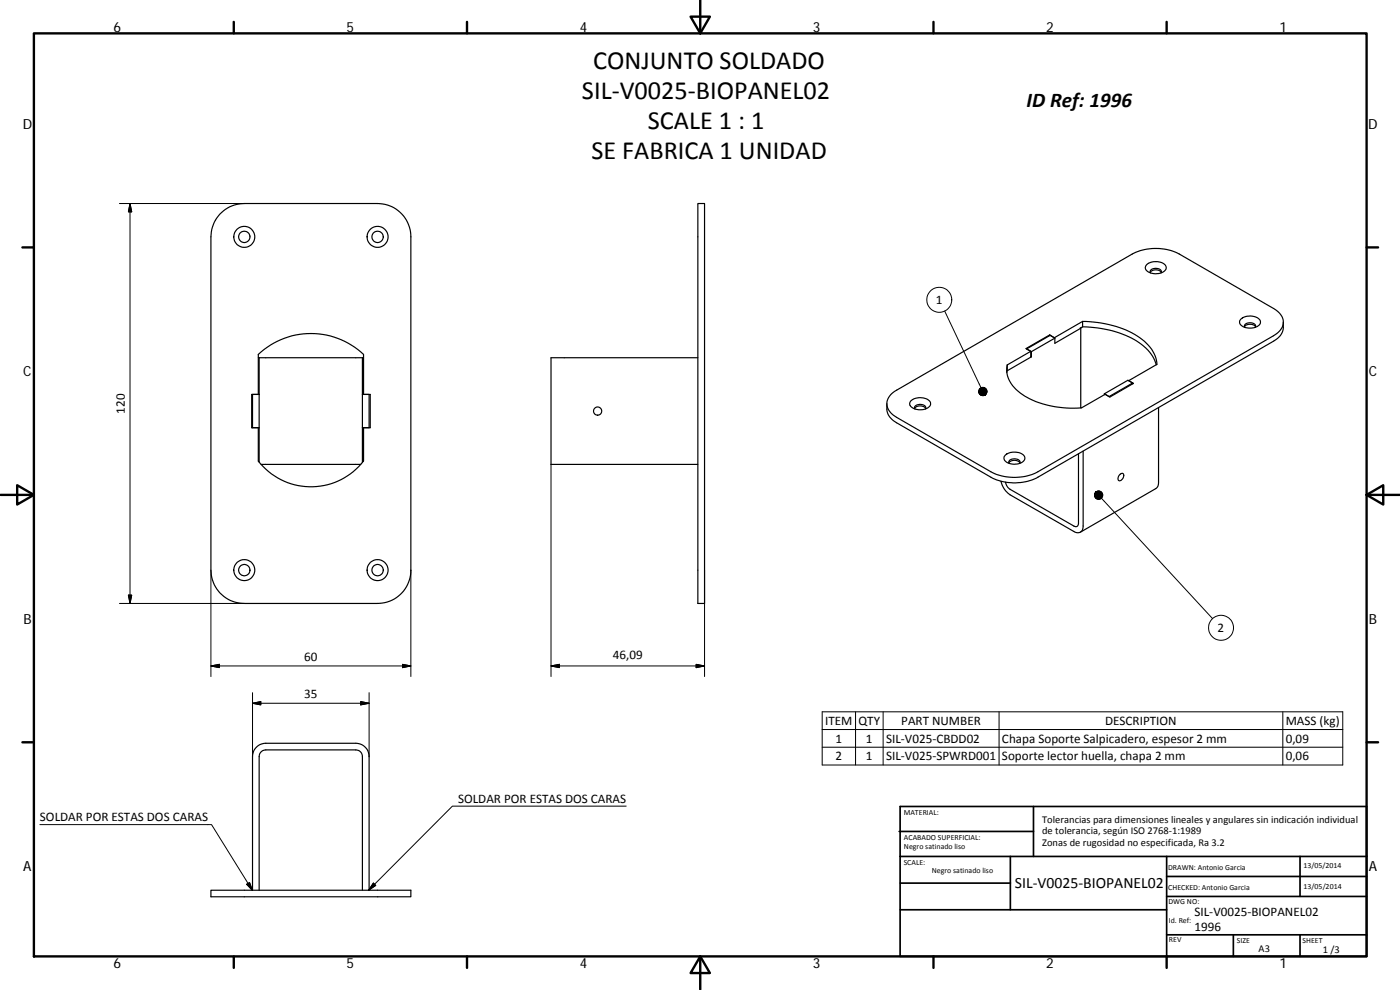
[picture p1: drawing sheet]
<svg xmlns="http://www.w3.org/2000/svg" width="420mm" height="297mm" viewBox="0 0 420 297" stroke-linecap="round" stroke-linejoin="round" font-family="sans-serif">
<g fill="none" stroke="#000" stroke-width=".36">
<path d="M66 64.3a9.9 9.9 0 0 1 7.3-3.2h40a10 10 0 0 1 10 10v100a10 10 0 0 1-10 10h-40a10.1 10.1 0 0 1-10-10v-100a10.4 10.4 0 0 1 2.7-6.8zM209.4 61.1h2v120h-2zM344.1 79.4a4.4 4.4 0 0 1 5.8 .4 1.75 1.75 0 0 1-1.9 2.2 3.4 3.4 0 0 1-4.3-1.6zM324.2 98.4l.1 .1M324.3 98.5l-7.7 4.5v-1.5M324.3 98.5v23.9M324.9 96.4a28.6 28.6 0 0 1 19.1 6.6 9.6 9.6 0 0 1 3.2 6.3l-8.5 4.9 1.5 .8-7.1 4.1-1.4-.8-7.1 4.1a27.4 27.4 0 0 1-19.1-5 8.1 8.1 0 0 1-3.2-7.9M324.9 96.4v1.7M324.9 98.1l-.6 .3M324.9 96.4l-8.5 4.9M324.9 98.1a28.8 28.8 0 0 1 19 6.4 10.6 10.6 0 0 1 3.1 5M345.2 81.7a2.16 2.16 0 0 1 3.3 0"/>
<path d="M345.3 81.9a1.09 1.09 0 0 1 .3-1.1 1.09 1.09 0 0 1 1.1-.3 1.23 1.23 0 0 1 1.7 1.4M372.4 95.8a4.1 4.1 0 0 1 5.9 .5 2.36 2.36 0 0 1-2.8 2.1 2.92 2.92 0 0 1-3.5-1.7zM373.5 98a2.25 2.25 0 0 1 3.3 0M373.6 98.2a1.1 1.1 0 0 1 1.4-1.4 1.25 1.25 0 0 1 1.7 1.4M385.1 96.6v1.7a4.9 4.9 0 0 1-2.9 4.1l-70.7 40.8a15.4 15.4 0 0 1-14.1 0l-28.3-16.3a5.1 5.1 0 0 1-2.9-4.1v-1.7M75.8 118.3v10M77.5 118.3v-12a23 23 0 0 1 31.6 0v12h2v10h-2.3M77.5 107.3h.3M77.8 107.3v31.4M77.8 107.3h31M77.8 118.3h-2.3v10h2.3M108.8 107.3v31.4"/>
<path d="M108.8 107.3h.3M108.8 118.3h2v10M209.4 107.3h-44v32h44M267.3 118.4l1.8-1.3 70.7-40.9a15.7 15.7 0 0 1 14.1 0l28.3 16.4a4.3 4.3 0 0 1 2.6 5.5l-1.2 1.6-1.4 1-70.7 40.8a15.6 15.6 0 0 1-14.1 0l-28.3-16.3a4.3 4.3 0 0 1-2.4-6zM302.2 111.4v.4M302.3 109.5v1.5M309.3 105.4v1.6l.2 .1M309.3 105.4l-7 4.1M309.5 105.5v1.6M309.5 107.1l-7.3 4.2M315 100.5l1.6 1M315 100.5v.2"/>
<path d="M315 100.5l-7.1 4.1 1.4 .8M315.2 100.6l-7.1 4.1 1.4 .8M316.6 101.5l-7.1 4M331.4 118.2v.2M331.4 118.2l7.1-4.1 1.4 .8-7.1 4.1zM339.9 114.9v.3M78.4 139.3h29.9M109.1 128.3v10a20 20 0 0 1-31.6 0v-10M273.4 120.2a4.3 4.3 0 0 1 5.8 .4 1.61 1.61 0 0 1-1.5 2.1 3.8 3.8 0 0 1-4.7-1.3v-.5zM274.5 122.6a2.18 2.18 0 0 1 3.3 0M274.6 122.7a1.11 1.11 0 0 1 1.4-1.4 1.37 1.37 0 0 1 1.8 1.3l-.1 .1M301.7 136.6a4.4 4.4 0 0 1 5.7 .3 1.76 1.76 0 0 1-1.8 2.3 3.5 3.5 0 0 1-4.3-1.7z"/>
<path d="M302.8 138.9a2.16 2.16 0 0 1 3.3 0M302.9 139a1.09 1.09 0 0 1 .3-1.1 1.09 1.09 0 0 1 1.1-.2 1.23 1.23 0 0 1 1.7 1.3M323.7 136.2v20.8a.86 .86 0 0 1-.4 .9 .86 .86 0 0 1-1-.1l-19.2-11-.8-.8-.6-1.3M325.1 135.4v22.4a1.72 1.72 0 0 1-.9 1.8 1.72 1.72 0 0 1-1.9-.2l-19.2-10.9a6.5 6.5 0 0 1-2.7-4.1M347.7 122.3v22.5l-.3 1.2-.5 .6-22.6 13.1M336.1 142.4a.67 .67 0 0 1 .9-.3 .67 .67 0 0 1 .2 1 .98 .98 0 0 1-.6 1 .98 .98 0 0 1-1-.2v-.9zM63.3 267.1h60v2h-60zM75.8 267.1v-40.1a4 4 0 0 1 4-4h27a4 4 0 0 1 4 4v40.1M77.8 267.1v-40.1a2 2 0 0 1 2-2h27a1.97 1.97 0 0 1 2 2v40.1"/>
<circle cx="73.3" cy="71.1" r="3.2"/>
<circle cx="73.3" cy="71.1" r="1.69"/>
<circle cx="113.3" cy="71.1" r="3.2"/>
<circle cx="113.3" cy="71.1" r="1.71"/>
<circle cx="179.3" cy="123.4" r="1.23"/>
<circle cx="73.3" cy="171.1" r="3.2"/>
<circle cx="73.3" cy="171.1" r="1.7"/>
<circle cx="113.3" cy="171.1" r="3.1"/>
<circle cx="113.3" cy="171.1" r="1.7"/>
</g>
<g fill="none" stroke="#000" stroke-width=".71">
<path d="M10.2 10h399.9v277h-399.9zM70.2 6.6v3.4M140.2 6.6v3.4M207.3 5h5.8l-2.9 5zM210.2 0v10M280.2 6.6v3.4M350.1 6.6v3.4M6.7 74.2h3.5M410.1 74.2h3.5M.2 148.5h10M5.2 145.6l5 2.9-5 2.9zM410.1 148.5l5-2.9v5.8z"/>
<path d="M410.1 148.5h10M6.7 222.7h3.5M410.1 222.7h3.5M70.2 287v3.4M140.2 287v3.4M210.2 287l2.9 5h-5.8zM210.2 287v10M280.2 287v3.4M350.1 287v3.4"/>
</g>
<g fill="none" stroke="#000" stroke-width=".51">
<path d="M269.8 249.5h40.4M270.1 242h140v45h-140zM270.1 257h140M303.2 257v16M310.2 242v15M350.1 257v30M390.2 257v12M270.1 265h33.1M270.1 273h80M350.1 269h60M350.1 263h60M350.1 280.5h60"/>
<path d="M370.2 280.5v6.5M390.2 280.5v6.5"/>
</g>
<g fill="none" stroke="#000" stroke-width=".3">
<path d="M35.8 61.1h37.5M39 61.1v120M39 61.1l.5 2.5h-1zM283.5 93.3l10.9 23M165.4 139.3v63.7M330.5 149.5l33.4 36.1M38.5 178.6h1l-.5 2.5zM63.3 171.1v31.9M123.3 171.1v31.9M211.4 171.1v31.9M35.8 181.1h37.5M63.3 199.8l2.5-.5v1z"/>
<path d="M63.3 199.8h60M120.8 199.3l2.5 .5-2.5 .5zM165.4 199.8l2.5-.5v1zM165.4 199.8h46M208.9 199.3l2.5 .5-2.5 .5zM75.8 211l2.5-.5v1zM75.8 211h35M75.8 207.8v19.2M108.3 210.5l2.5 .5-2.5 .5zM110.8 207.8v19.2M246.7 213.6h156.3v15.9h-156.3zM246.7 218.9h156.3"/>
<path d="M256.8 213.6v15.9M265 213.6v15.9M299.8 213.6v15.9M385 213.6v15.9M246.7 224.2h156.3M12 247.4h51.5l12.3 19.8M187.9 241.9h-52.1l-25.2 25.2M74 265.3l.9-.5 .9 2.4zM112 265l.8 .7-2.2 1.4z"/>
<circle cx="281.9" cy="89.9" r="3.7"/>
<circle cx="366.4" cy="188.4" r="3.8"/>
</g>
<g fill="#000" stroke="#000" stroke-width=".3">
<path d="M39 61.1l.5 2.5h-1zM295.5 118.6l.4-.3zM296.1 118l-.6 .6zM296.2 117.8l-.7 .8zM296.2 117.5l-.7 1.1zM296.2 117.2l-.7 1.4zM296.1 117l.1 .2-.7 1.4zM296 116.8l.1 .2-.6 1.6zM295.8 116.6l.2 .2-.5 1.8zM295.6 116.4l.2 .2-.3 2zM295.3 116.3l.3 .1-.1 2.2zM295.1 116.2l.2 .1 .2 2.3z"/>
<path d="M294.8 116.2h.3l.4 2.4zM294.5 116.3l.3-.1 .7 2.4zM294.3 116.4l.2-.1 1 2.3zM294.1 116.6l.2-.2 1.2 2.2zM294.1 116.6l1.4 2-1.6-1.8zM293.9 116.8l1.6 1.8-1.7-1.6zM293.8 117l1.7 1.6-1.8-1.3zM293.7 117.3l1.8 1.3-1.8-1.1zM293.7 117.5l1.8 1.1-1.8-.8zM293.7 117.8l1.8 .8-1.7-.6zM293.8 118l1.7 .6-1.5-.3zM294 118.3l1.5 .3z"/>
<path d="M294.2 118.5l1.3 .1zM294.4 118.6h1.1zM294.7 118.7l.8-.1zM295 118.7l.5-.1zM295.2 118.7l.3-.1zM328.9 147.7l-.4 .4zM328.9 147.7l-.4 .7zM328.9 147.7l-.4 .9zM328.9 147.7l-.4 1.2zM328.9 147.7l-.3 1.4-.1-.2zM328.9 147.7l-.2 1.7-.1-.3zM328.9 147.7l.1 1.9-.3-.2z"/>
<path d="M328.9 147.7l.3 2-.2-.1zM328.9 147.7l.5 2.1-.2-.1zM328.9 147.7l.8 2.1h-.3zM328.9 147.7l1.1 2.1h-.3zM328.9 147.7l1.3 2-.2 .1zM328.9 147.7l1.5 1.9-.2 .1zM328.9 147.7l1.8 1.7-.3 .2zM328.9 147.7l1.9 1.5-.1 .2zM328.9 147.7l2 1.2-.1 .3zM328.9 147.7l2.1 1-.1 .2zM328.9 147.7l2.1 .7v.3zM328.9 147.7l2 .4 .1 .3z"/>
<path d="M328.9 147.7l1.9 .2 .1 .2zM328.9 147.7h1.7l.2 .2zM328.9 147.7l1.5-.2 .2 .2zM328.9 147.7l1.2-.3 .3 .1zM328.9 147.7l1.2-.3zM328.9 147.7l1-.4zM328.9 147.7l.7-.4zM328.9 147.7l.4-.3zM328.9 147.7l.2-.2zM38.5 178.6h1l-.5 2.5zM63.3 199.8l2.5-.5v1zM165.4 199.8l2.5-.5v1z"/>
<path d="M75.8 211l2.5-.5v1zM108.3 210.5l2.5 .5-2.5 .5zM120.8 199.3l2.5 .5-2.5 .5zM208.9 199.3l2.5 .5-2.5 .5zM74 265.3l.9-.5 .9 2.4zM112 265l.8 .7-2.2 1.4z"/>
</g>
<g font-size="7.9">
<text x="178" y="20.7">CONJUNTO SOLDADO</text>
<text x="174.7" y="29.6">SIL‐V0025‐BIOPANEL02</text>
<text x="194.4" y="38.6">SCALE 1 : 1</text>
<text x="177.5" y="47.6">SE FABRICA 1 UNIDAD</text>
</g>
<text font-size="6.3" x="308.1" y="32.2">ID Ref: 1996</text>
<text font-size="4.7" x="304.6" y="266.5">SIL‐V0025‐BIOPANEL02</text>
<g font-size="4.2">
<text x="34" y="9.6">6</text>
<text x="104" y="9.6">5</text>
<text x="174" y="9.6">4</text>
<text x="244" y="9.6">3</text>
<text x="314" y="9.6">2</text>
<text x="384" y="9.6">1</text>
<text x="6.8" y="38.7">D</text>
<text x="410.6" y="38.7">D</text>
<text x="7" y="112.9">C</text>
<text x="410.8" y="112.9">C</text>
<text x="7" y="187.1">B</text>
<text x="410.8" y="187.1">B</text>
<text x="7" y="261.3">A</text>
<text x="410.8" y="261.3">A</text>
<text x="34" y="290.4">6</text>
<text x="104" y="290.4">5</text>
<text x="174" y="290.4">4</text>
<text x="244" y="290.4">3</text>
<text x="314" y="290.4">2</text>
<text x="384" y="290.4">1</text>
</g>
<g font-size="3.9">
<text x="280.9" y="91.2">1</text>
<text x="37.5" y="124.1" transform="rotate(-90 37.5 124.1)">120</text>
<text x="365.4" y="189.6">2</text>
<text x="183.9" y="197.7">46,09</text>
<text x="91.3" y="198.2">60</text>
<text x="91.3" y="209.4">35</text>
<text x="247.6" y="217.5">ITEM</text>
<text x="257.7" y="217.5">QTY</text>
<text x="270.5" y="217.5">PART NUMBER</text>
<text x="331.6" y="217.5">DESCRIPTION</text>
<text x="385.9" y="217.6">MASS (kg)</text>
<text x="250.8" y="222.8">1</text>
<text x="259.9" y="222.8">1</text>
<text x="265.9" y="222.8">SIL‐V025‐CBDD02</text>
<text x="300.7" y="222.9">Chapa Soporte Salpicadero, espesor 2 mm</text>
<text x="385.9" y="222.8">0,09</text>
<text x="250.8" y="228.1">2</text>
<text x="259.9" y="228.1">1</text>
<text x="265.9" y="228.1">SIL‐V025‐SPWRD001</text>
<text x="300.7" y="228.2">Soporte lector huella, chapa 2 mm</text>
<text x="385.9" y="228.1">0,06</text>
<text x="137.5" y="240.8">SOLDAR POR ESTAS DOS CARAS</text>
<text x="12" y="246.3">SOLDAR POR ESTAS DOS CARAS</text>
<text x="358.5" y="274.9">SIL‐V0025‐BIOPANEL02</text>
<text x="358.5" y="279.4">1996</text>
</g>
<g font-size="3.1">
<text x="312.8" y="246.8">Tolerancias para dimensiones lineales y angulares sin indicación individual</text>
<text x="312.8" y="250.4">de tolerancia, según ISO 2768‐1:1989</text>
<text x="312.8" y="254">Zonas de rugosidad no especificada, Ra 3.2</text>
<text x="377.7" y="285.6">A3</text>
<text x="397" y="285.8">1 /3</text>
</g>
<g font-size="2.4">
<text x="271.2" y="244.4">MATERIAL:</text>
<text x="271.3" y="251.9">ACABADO SUPERFICIAL:</text>
<text x="271.3" y="254.6">Negro satinado liso</text>
<text x="271.2" y="259.7">SCALE:</text>
<text x="279.6" y="261.8">Negro satinado liso</text>
<text x="350.6" y="260.9">DRAWN: Antonio Garcia</text>
<text x="391.2" y="260.6">13/05/2014</text>
<text x="350.6" y="267">CHECKED: Antonio Garcia</text>
<text x="391.2" y="266.6">13/05/2014</text>
<text x="350.6" y="271.4">DWG NO:</text>
<text x="350.8" y="276.8">Id. Ref:</text>
<text x="350.8" y="282.8">REV</text>
<text x="371.2" y="282.9">SIZE</text>
<text x="390.9" y="282.9">SHEET</text>
</g>
</svg>
